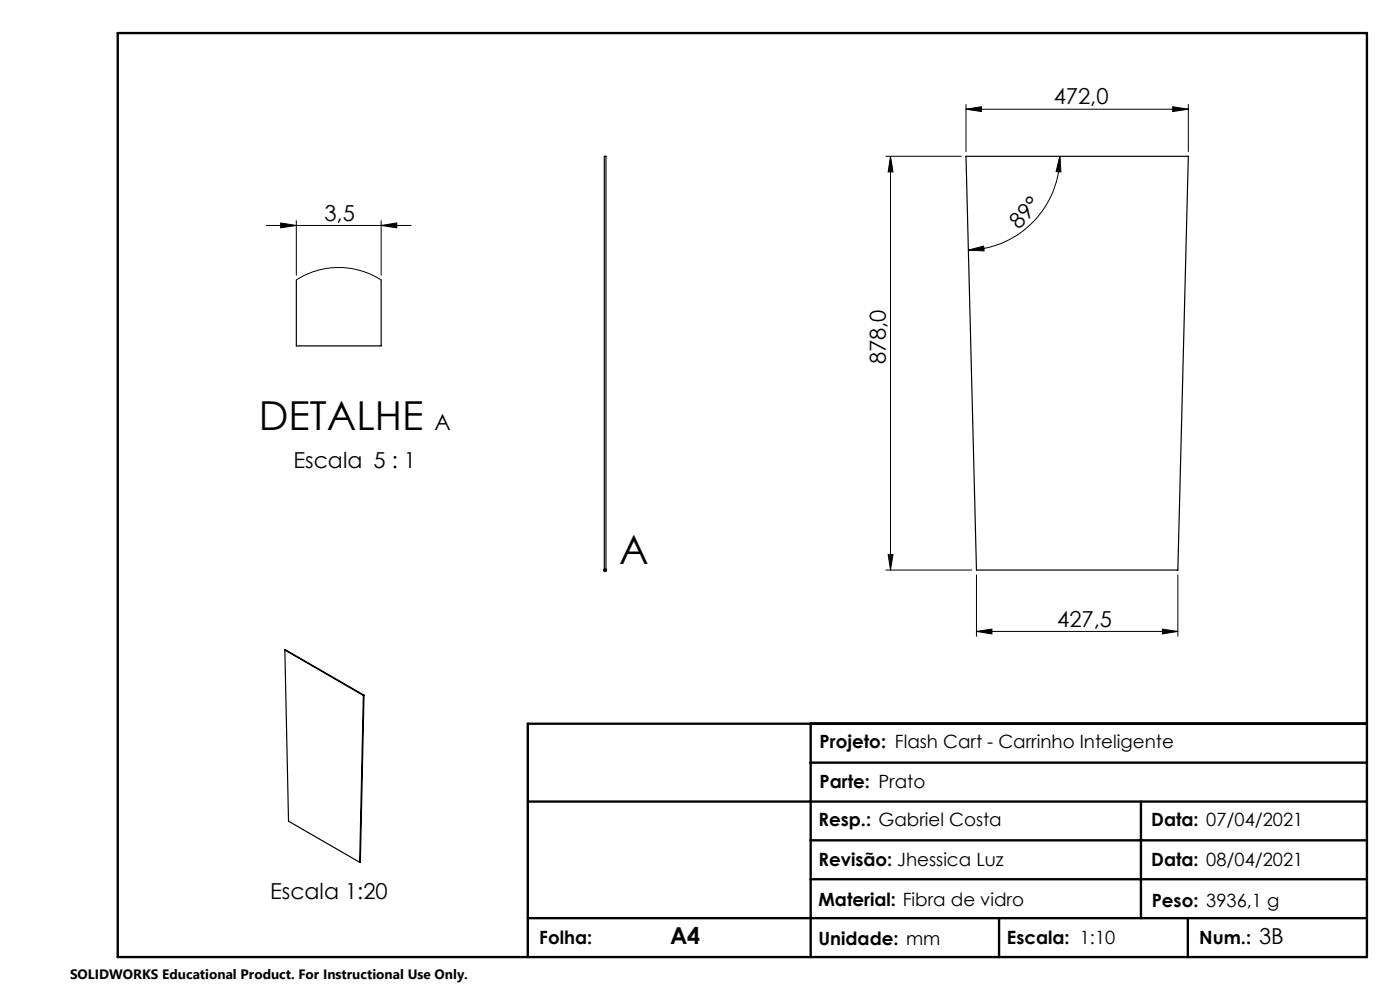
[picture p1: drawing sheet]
<svg xmlns="http://www.w3.org/2000/svg" width="297mm" height="210mm" viewBox="0 0 297 210" stroke-linecap="round" stroke-linejoin="round" font-family="sans-serif">
<g fill="none" stroke="#000" stroke-width=".21">
<path d="M187.9 33.2h16M188.9 33.2l.5 3.3h-1zM188.9 33.2v87.7M204.9 23.2l3.3-.6v1.1zM204.9 22.1v10.1M204.9 23.2h47.2M224.8 33.2l.3 3.3-1.1-.1zM224.8 33.2a19.9 19.9 0 0 1-19.4 19.8M248.8 22.6l3.3 .6-3.3 .5zM252.1 22.1v10.1M56.5 47.8h30.7M59.5 47.3l3.4 .5-3.4 .5z"/>
<path d="M62.9 59.4l1.6-1 1.8-.7 2.8-.7 1.9-.2 2.9 .1 2.8 .6 2.1 .7 2.1 1.2M62.9 46.8v11.6M80.9 47.8l3.3-.5v1zM80.9 46.8v11.6M205.4 53l3.3-.8 .1 1zM188.4 117.6h1l-.5 3.3zM187.9 120.9h18.2M207.2 133.9l3.2-.5v1.1zM207.2 121.9v13.1M207.2 133.9h42.7M246.6 133.4l3.3 .5-3.3 .6zM249.9 121.9v13.1"/>
<circle cx="128.4" cy="120.9" r=".33"/>
</g>
<path d="M25 7h265v196h-265zM172 153.5v49.5M290 153.5h-178v49.5M112 170h178M172 178.3h118M172 161.8h118M242 170v24.8M112 194.8h178M172 186.5h118M211.9 194.8v8.2M252 194.8v8.2" fill="none" stroke="#000" stroke-width=".5"/>
<g fill="#000">
<path d="M188.9 33.2l.5 3.3h-1zM188.4 117.6h1l-.5 3.3z"/>
<path d="M248.8 22.6l3.3 .6-3.3 .5zM204.9 23.2l3.3-.6v1.1z"/>
<path d="M205.4 53l3.3-.8 .1 1zM224.8 33.2l.3 3.3-1.1-.1z"/>
<path d="M207.2 133.9l3.2-.5v1.1zM246.6 133.4l3.3 .5-3.3 .6zM59.5 47.3l3.4 .5-3.4 .5zM80.9 47.8l3.3-.5v1z"/>
</g>
<path d="M128.2 33.2h.4v87.7h-.4zM204.9 33.2h47.2l-2.2 87.7h-42.7zM62.9 59.4v14h18v-14M60.4 137.9l16.7 9.6M60.4 137.9l.1-.1 16.7 9.7M60.4 137.9l.8 36.3 15.1 8.7M77.1 147.5l-.8 35.4M77.2 147.5h-.1M77.2 147.5l-.8 35.3-.1 .1" fill="none" stroke="#000" stroke-width=".25"/>
<g font-size="8.5">
<text x="54.9" y="91.2">DETALHE</text>
<text x="131.3" y="119.7">A</text>
</g>
<text font-size="4.9" x="142.1" y="200.2">A4</text>
<g font-size="4.7">
<text x="223.5" y="22.1">472,0</text>
<text x="68.8" y="46.8">3,5</text>
<text x="216.1" y="48.8" transform="rotate(-46 216.1 48.8)">89°</text>
<text x="187.9" y="77.3" transform="rotate(-90 187.9 77.3)">878,0</text>
<text x="92.2" y="91.2">A</text>
<text x="62.2" y="99.4">Escala 5 : 1</text>
<text x="224.3" y="132.9">427,5</text>
<text x="57.3" y="190.6">Escala 1:20</text>
<text x="267.1" y="200.3">3B</text>
</g>
<g font-size="3.9">
<text x="173.9" y="158.6">Projeto: Flash Cart - Carrinho Inteligente</text>
<text x="173.9" y="167.2">Parte: Prato</text>
<text x="173.6" y="175.1">Resp.: Gabriel Costa</text>
<text x="244.2" y="175.3">Data: 07/04/2021</text>
<text x="173.6" y="183.7">Revisão: Jhessica Luz</text>
<text x="244.2" y="183.7">Data: 08/04/2021</text>
<text x="173.6" y="192.2">Material: Fibra de vidro</text>
<text x="244.3" y="192.3">Peso: 3936,1 g</text>
<text x="114.4" y="200.2">Folha:</text>
<text x="173.6" y="200.4">Unidade: mm</text>
<text x="213.6" y="200.2">Escala: 1:10</text>
<text x="254.4" y="200.2">Num.:</text>
</g>
<text font-size="2.9" x="14.9" y="207.6">SOLIDWORKS Educational Product. For Instructional Use Only.</text>
</svg>
